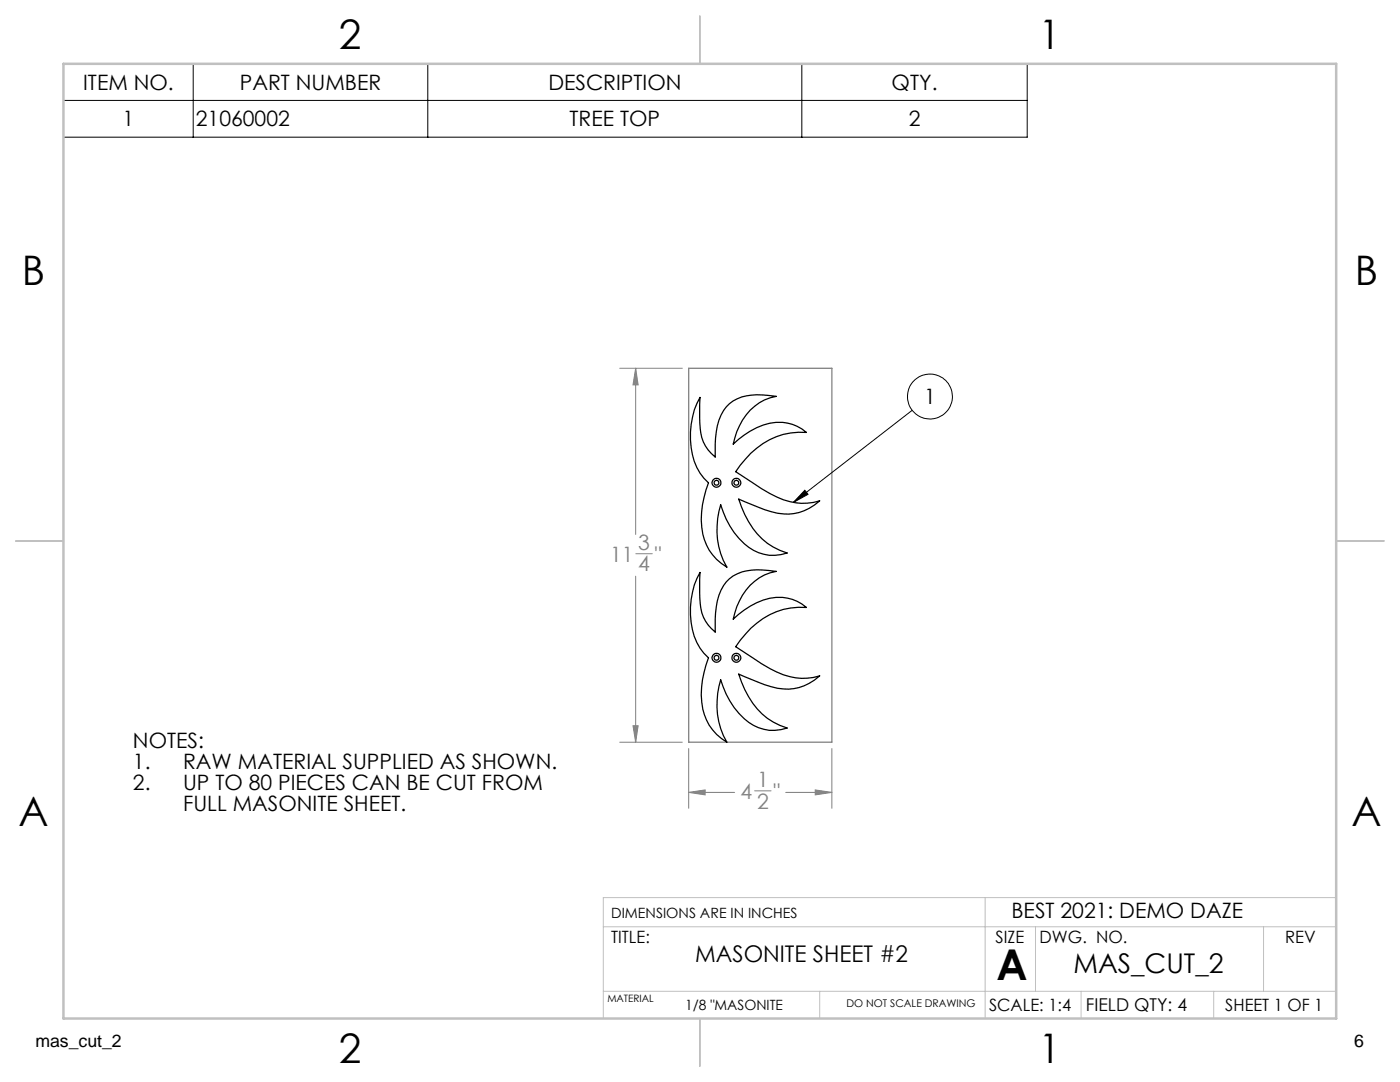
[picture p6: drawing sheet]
<svg xmlns="http://www.w3.org/2000/svg" width="279mm" height="216mm" viewBox="0 0 279 216" stroke-linecap="round" stroke-linejoin="round" font-family="sans-serif">
<g fill="none" stroke="#808080" stroke-width=".2">
<path d="M123.7 73.5h12.5M126.9 73.5v33.1M126.9 73.5l.5 3.3h-1.1zM126.9 115v33.1M126.9 110.5h3.3M123.7 148.1h12.5M126.3 144.8h1.1l-.5 3.3zM137.4 149.4v11.9M137.4 158.1h9.2M137.4 158.1l3.3-.5v1zM150.6 157.8h3.3M156.8 158.1h9.2"/>
<path d="M162.7 157.6l3.3 .5-3.3 .5zM166 149.4v11.9"/>
</g>
<g fill="none" stroke="#000" stroke-width=".2">
<path d="M12.7 12.7h192.3v14.7h-192.3zM38.6 12.7v14.7M85.4 12.7v14.7M160 12.7v14.7M12.7 20h192.3M160.6 97.8l.7 .8-3 1.7zM182 81.9l-23.7 18.4"/>
<circle cx="185.6" cy="79.1" r="4.5"/>
</g>
<path d="M196.6 179.1v24.1M266.7 179.1h-146.3v24.1M120.4 197.8h146.3M120.4 184.9h146.3M163.6 197.8v5.4M206.7 184.9v12.9M215.8 197.8v5.4M242.2 197.8v5.4M252.2 184.9v12.9" fill="none" stroke="#c0c0c0" stroke-width=".2"/>
<path d="M139.7 3.2v9.5M3.1 107.9h9.6M266.7 107.9h9.5M139.7 203.2v9.6" fill="none" stroke="#c0c0c0" stroke-width=".25"/>
<path d="M12.7 12.7h254v190.5h-254z" fill="none" stroke="#c0c0c0" stroke-width=".5"/>
<path d="M137.4 73.5h28.6v74.6h-28.6z" fill="none" stroke="#808080" stroke-width=".25"/>
<path d="M137.4 158.1l3.3-.5v1zM162.7 157.6l3.3 .5-3.3 .5zM126.3 144.8h1.1l-.5 3.3zM126.9 73.5l.5 3.3h-1.1z" fill="#808080"/>
<path d="M160.6 97.8l.7 .8-3 1.7z" fill="#000"/>
<g fill="none" stroke="#000" stroke-width=".25">
<path d="M139.7 79.3a23.2 23.2 0 0 0 .7 8.9 7.9 7.9 0 0 0 2.3 3v-1.3a13 13 0 0 1 2.3-8.7 8.4 8.4 0 0 1 7.2-2.4l2.7 .3a10.7 10.7 0 0 0-8.3 8.3l-.3 1.2a13.6 13.6 0 0 1 9.9-4.3 8.1 8.1 0 0 1 4.7 2 14.8 14.8 0 0 0-13.2 6.5l-.9 1.3 1.8 1.2a39.8 39.8 0 0 0 7.8 4.4 11.2 11.2 0 0 0 7.2 .2 10 10 0 0 1-11 1.8l-5.2-2.1a15.9 15.9 0 0 0 6.9 9.5l2.8 1.2a8.6 8.6 0 0 1-9.6-2.8 17.3 17.3 0 0 1-3.7-6.8 15.7 15.7 0 0 0 1.3 12.5 10.3 10.3 0 0 1-5.2-9.5 20.4 20.4 0 0 1 1.5-7.4 12.2 12.2 0 0 1-3.6-10.1 16 16 0 0 1 1.9-6.9zM139.7 114.2a23.2 23.2 0 0 0 .7 8.9 7.9 7.9 0 0 0 2.3 3v-1.3a13 13 0 0 1 2.3-8.7 8.4 8.4 0 0 1 7.2-2.4l2.7 .3a10.7 10.7 0 0 0-8.3 8.3l-.3 1.2a13.6 13.6 0 0 1 9.9-4.3 8.1 8.1 0 0 1 4.7 2 14.8 14.8 0 0 0-13.2 6.5l-.9 1.3 1.8 1.2a39.8 39.8 0 0 0 7.8 4.5 11.2 11.2 0 0 0 7.2 .2 10 10 0 0 1-11 1.7l-5.2-2.1a15.9 15.9 0 0 0 6.9 9.6l2.8 1.2a8.6 8.6 0 0 1-9.6-2.9 17.3 17.3 0 0 1-3.7-6.8 15.7 15.7 0 0 0 1.3 12.5 10.3 10.3 0 0 1-5.2-9.5 20.4 20.4 0 0 1 1.5-7.3 12.2 12.2 0 0 1-3.6-10.2 16 16 0 0 1 1.9-6.9z"/>
<circle cx="143" cy="96.3" r=".88"/>
<circle cx="143" cy="96.3" r=".48"/>
<circle cx="146.9" cy="96.3" r=".88"/>
<circle cx="147" cy="96.3" r=".49"/>
<circle cx="143" cy="131.3" r=".88"/>
<circle cx="143" cy="131.3" r=".48"/>
<circle cx="146.9" cy="131.3" r=".88"/>
<circle cx="147" cy="131.3" r=".49"/>
</g>
<text font-size="8.5" x="198.9" y="195.5">A</text>
<g font-size="8.1">
<text x="67.6" y="9.7">2</text>
<text x="207.3" y="9.7">1</text>
<text x="4.4" y="57">B</text>
<text x="270.4" y="57">B</text>
<text x="3.7" y="164.9">A</text>
<text x="269.7" y="164.9">A</text>
<text x="67.6" y="212.2">2</text>
<text x="207.3" y="212.2">1</text>
</g>
<text font-size="5.4" x="214.2" y="194.1">MAS_CUT_2</text>
<text font-size="4.6" x="138.7" y="191.9">MASONITE SHEET #2</text>
<g font-size="4.2">
<text x="16.6" y="17.9">ITEM NO.</text>
<text x="47.9" y="17.9">PART NUMBER</text>
<text x="109.4" y="17.9">DESCRIPTION</text>
<text x="177.9" y="17.9">QTY.</text>
<text x="24.5" y="25.2">1</text>
<text x="39.1" y="25.2">21060002</text>
<text x="113.7" y="25.2">TREE TOP</text>
<text x="181.4" y="25.2">2</text>
<text x="184.4" y="80.6">1</text>
<text x="26.5" y="149.3">NOTES:</text>
<text x="26.5" y="153.4">1.</text>
<text x="36.5" y="153.4">RAW MATERIAL SUPPLIED AS SHOWN.</text>
<text x="26.5" y="157.6">2.</text>
<text x="36.5" y="157.6">UP TO 80 PIECES CAN BE CUT FROM</text>
<text x="36.5" y="161.8">FULL MASONITE SHEET.</text>
<text x="201.9" y="183.1">BEST 2021: DEMO DAZE</text>
</g>
<g font-size="4.2" fill="#808080">
<text x="121.8" y="112.1">11</text>
<text x="127.4" y="109.8">3</text>
<text x="130.7" y="112.1">&quot;</text>
<text x="127.4" y="114">4</text>
<text x="147.8" y="159.4">4</text>
<text x="151.1" y="157.1">1</text>
<text x="151.1" y="161.3">2</text>
<text x="154.4" y="159.4">&quot;</text>
</g>
<g font-size="3.5">
<text x="216.7" y="201.7">FIELD QTY: 4</text>
<text x="7.1" y="208.8">mas_cut_2</text>
<text x="270.2" y="208.8">6</text>
</g>
<g font-size="3.4">
<text x="122" y="188.1">TITLE:</text>
<text x="198.7" y="188.1">SIZE</text>
<text x="207.5" y="188.1">DWG. NO.</text>
<text x="256.5" y="188.2">REV</text>
<text x="197.4" y="201.7">SCALE: 1:4</text>
<text x="244.5" y="201.7">SHEET 1 OF 1</text>
</g>
<g font-size="2.8">
<text x="122" y="183.1">DIMENSIONS ARE IN INCHES</text>
<text x="136.8" y="201.4">1/8 &quot;MASONITE</text>
</g>
<text font-size="2.1" x="168.9" y="201">DO NOT SCALE DRAWING</text>
<text font-size="2" x="121.2" y="200">MATERIAL</text>
</svg>
